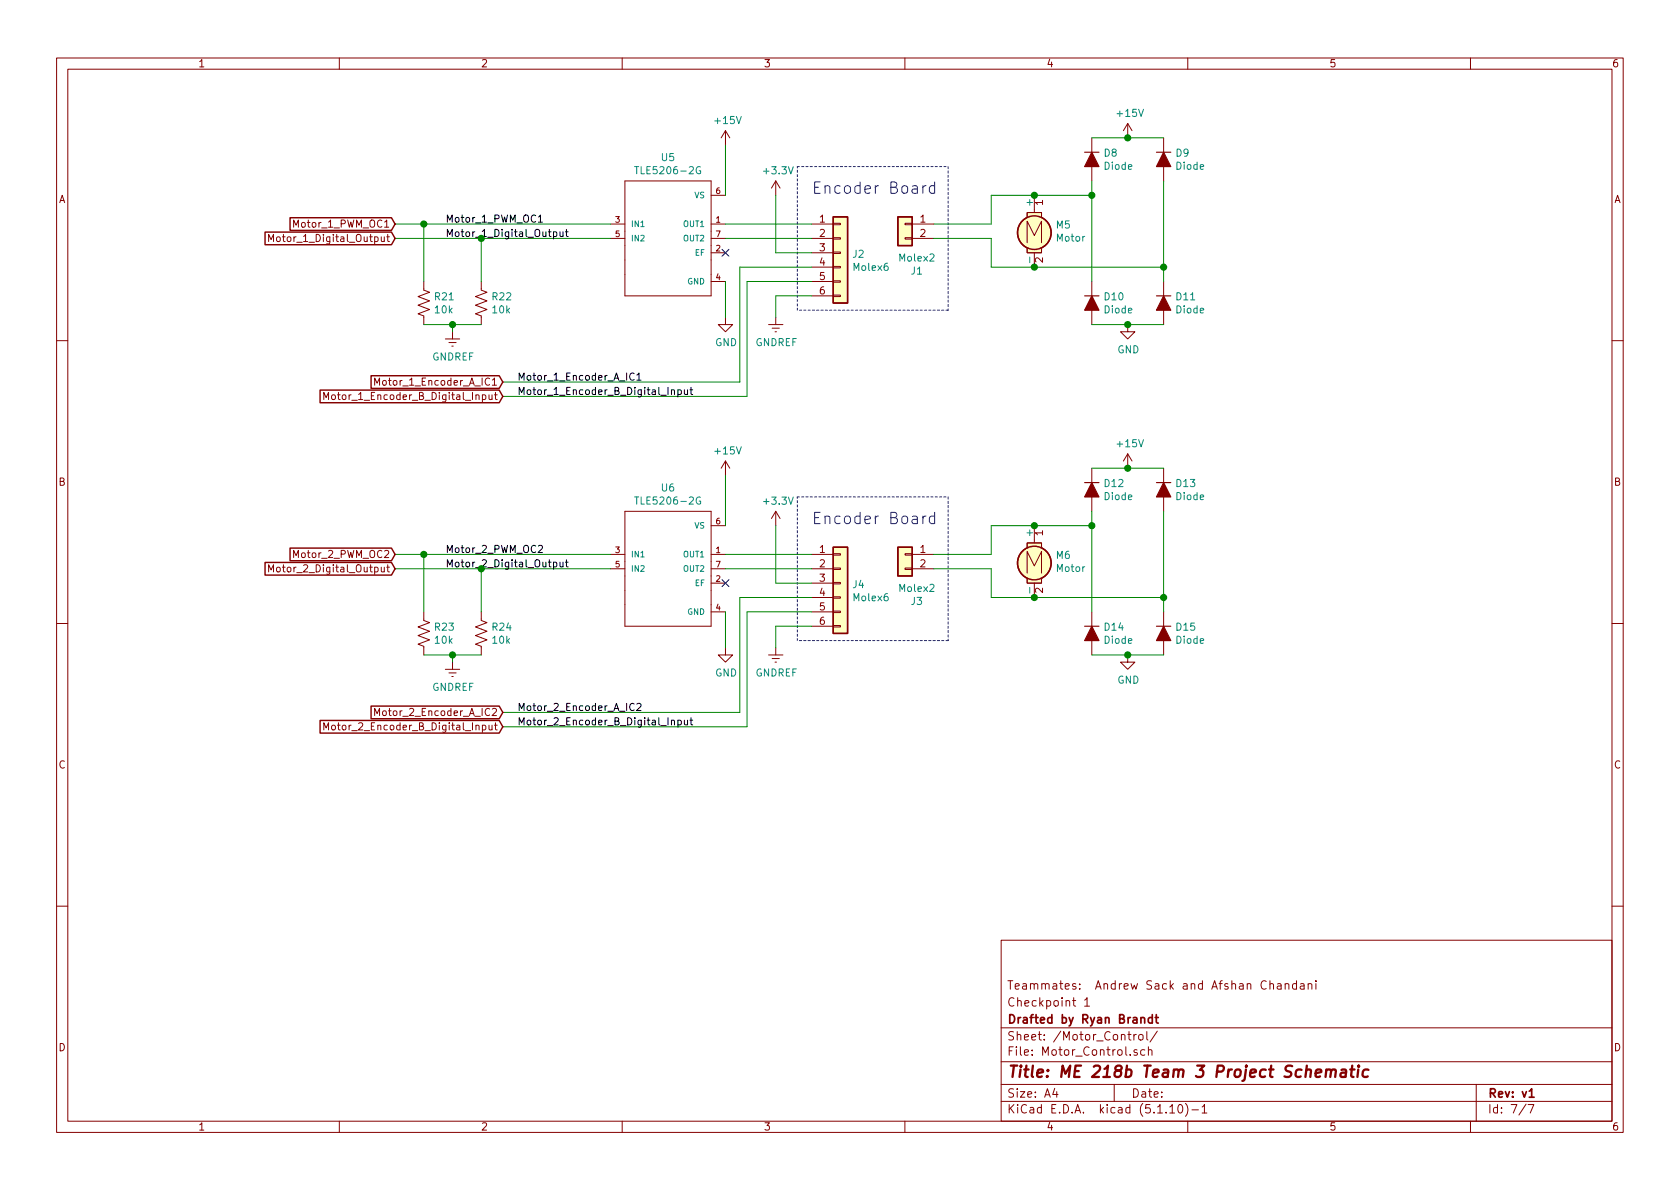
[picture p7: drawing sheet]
EESchema Schematic File Version 4
EELAYER 30 0
EELAYER END
$Descr A4 11693 8268
encoding utf-8
Sheet 7 7
Title "ME 218b Team 3 Project Schematic"
Date ""
Rev "v1"
Comp "Drafted by Ryan Brandt"
Comment1 "Checkpoint 1"
Comment2 "Teammates:  Andrew Sack and Afshan Chandani"
Comment3 ""
Comment4 ""
$EndDescr
Wire Wire Line
	3150 2250 3350 2250
Connection ~ 3150 2250
Wire Wire Line
	3150 2300 3150 2250
$Comp
L power:GNDREF #PWR?
U 1 1
P 3150 2300
AR Path="/622A092D" Ref="#PWR?"  Part="1" 
AR Path="/621E1073/622A092D" Ref="#PWR064"  Part="1" 
F 0 "#PWR064" H 3150 2050 50  0001 C CNN
F 1 "GNDREF" H 3155 2127 50  0000 C CNN
F 2 "" H 3150 2300 50  0001 C CNN
F 3 "" H 3150 2300 50  0001 C CNN
	1    3150 2300
	1    0    0    -1  
$EndComp
Wire Wire Line
	2950 2250 3150 2250
$Comp
L ME218_BaseLib:Res1 R?
U 1 1
P 3350 2100
AR Path="/622A093C" Ref="R?"  Part="1" 
AR Path="/621E1073/622A093C" Ref="R22"  Part="1" 
F 0 "R22" H 3418 2146 50  0000 L CNN
F 1 "10k" H 3418 2055 50  0000 L CNN
F 2 "" V 3390 2090 50  0001 C CNN
F 3 "" H 3350 2100 50  0001 C CNN
	1    3350 2100
	1    0    0    -1  
$EndComp
$Comp
L ME218_BaseLib:Res1 R?
U 1 1
P 2950 2100
AR Path="/622A0942" Ref="R?"  Part="1" 
AR Path="/621E1073/622A0942" Ref="R21"  Part="1" 
F 0 "R21" H 3018 2146 50  0000 L CNN
F 1 "10k" H 3018 2055 50  0000 L CNN
F 2 "" V 2990 2090 50  0001 C CNN
F 3 "" H 2950 2100 50  0001 C CNN
	1    2950 2100
	1    0    0    -1  
$EndComp
Connection ~ 8100 1850
Wire Wire Line
	8100 1850 8100 1250
Wire Wire Line
	8100 1850 8100 1950
Wire Wire Line
	7200 1850 8100 1850
Connection ~ 7850 2250
Wire Wire Line
	7850 2250 7600 2250
Wire Wire Line
	8100 2250 7850 2250
Connection ~ 7600 1350
Wire Wire Line
	7600 1350 7600 1950
Wire Wire Line
	7600 1350 7600 1250
Wire Wire Line
	7200 1350 7600 1350
$Comp
L power:GND #PWR?
U 1 1
P 7850 2250
AR Path="/622A095E" Ref="#PWR?"  Part="1" 
AR Path="/621E1073/622A095E" Ref="#PWR063"  Part="1" 
F 0 "#PWR063" H 7850 2000 50  0001 C CNN
F 1 "GND" H 7855 2077 50  0000 C CNN
F 2 "" H 7850 2250 50  0001 C CNN
F 3 "" H 7850 2250 50  0001 C CNN
	1    7850 2250
	1    0    0    -1  
$EndComp
$Comp
L ME218_BaseLib:Diode D?
U 1 1
P 8100 2100
AR Path="/622A0964" Ref="D?"  Part="1" 
AR Path="/621E1073/622A0964" Ref="D11"  Part="1" 
F 0 "D11" V 8054 2179 50  0000 L CNN
F 1 "Diode" V 8145 2179 50  0000 L CNN
F 2 "" H 8100 2100 50  0001 C CNN
F 3 "" H 8100 2100 50  0001 C CNN
	1    8100 2100
	0    1    1    0   
$EndComp
$Comp
L ME218_BaseLib:Diode D?
U 1 1
P 7600 2100
AR Path="/622A096A" Ref="D?"  Part="1" 
AR Path="/621E1073/622A096A" Ref="D10"  Part="1" 
F 0 "D10" V 7554 2179 50  0000 L CNN
F 1 "Diode" V 7645 2179 50  0000 L CNN
F 2 "" H 7600 2100 50  0001 C CNN
F 3 "" H 7600 2100 50  0001 C CNN
	1    7600 2100
	0    1    1    0   
$EndComp
$Comp
L ME218_BaseLib:Diode D?
U 1 1
P 8100 1100
AR Path="/622A0970" Ref="D?"  Part="1" 
AR Path="/621E1073/622A0970" Ref="D9"  Part="1" 
F 0 "D9" V 8054 1179 50  0000 L CNN
F 1 "Diode" V 8145 1179 50  0000 L CNN
F 2 "" H 8100 1100 50  0001 C CNN
F 3 "" H 8100 1100 50  0001 C CNN
	1    8100 1100
	0    1    1    0   
$EndComp
$Comp
L ME218_BaseLib:Diode D?
U 1 1
P 7600 1100
AR Path="/622A0976" Ref="D?"  Part="1" 
AR Path="/621E1073/622A0976" Ref="D8"  Part="1" 
F 0 "D8" V 7554 1179 50  0000 L CNN
F 1 "Diode" V 7645 1179 50  0000 L CNN
F 2 "" H 7600 1100 50  0001 C CNN
F 3 "" H 7600 1100 50  0001 C CNN
	1    7600 1100
	0    1    1    0   
$EndComp
$Comp
L ME218_BaseLib:Motor M?
U 1 1
P 7200 1550
AR Path="/622A0980" Ref="M?"  Part="1" 
AR Path="/621E1073/622A0980" Ref="M5"  Part="1" 
F 0 "M5" H 7347 1546 50  0000 L CNN
F 1 "Motor" H 7347 1455 50  0000 L CNN
F 2 "" H 7200 1460 50  0001 C CNN
F 3 "" H 7200 1460 50  0001 C CNN
	1    7200 1550
	1    0    0    -1  
$EndComp
$Comp
L power:GND #PWR?
U 1 1
P 5050 2200
AR Path="/622A09AD" Ref="#PWR?"  Part="1" 
AR Path="/621E1073/622A09AD" Ref="#PWR061"  Part="1" 
F 0 "#PWR061" H 5050 1950 50  0001 C CNN
F 1 "GND" H 5055 2027 50  0000 C CNN
F 2 "" H 5050 2200 50  0001 C CNN
F 3 "" H 5050 2200 50  0001 C CNN
	1    5050 2200
	1    0    0    -1  
$EndComp
$Comp
L ME218_H_Bridge_Symbol:TLE5206-2G U5
U 1 1
P 4650 1650
F 0 "U5" H 4650 2215 50  0000 C CNN
F 1 "TLE5206-2G" H 4650 2124 50  0000 C CNN
F 2 "DPAK127P1500X440-8N" H 4650 1650 50  0001 L BNN
F 3 "" H 4650 1650 50  0001 L BNN
F 4 "IPC7351B" H 4650 1650 50  0001 L BNN "STANDARD"
F 5 "APRIL 2018" H 4650 1650 50  0001 L BNN "PARTREV"
F 6 "Texas Instruments" H 4650 1650 50  0001 L BNN "MANUFACTURER"
	1    4650 1650
	1    0    0    -1  
$EndComp
Wire Wire Line
	7600 950  7850 950 
Wire Wire Line
	4250 1550 2950 1550
Wire Wire Line
	4250 1650 3350 1650
Wire Wire Line
	3350 1650 3350 1950
Wire Wire Line
	2950 1950 2950 1550
Connection ~ 2950 1550
Wire Wire Line
	2950 1550 2750 1550
Wire Wire Line
	5050 2200 5050 1950
Wire Wire Line
	5050 1350 5050 1000
$Comp
L power:+15V #PWR059
U 1 1
P 5050 1000
F 0 "#PWR059" H 5050 850 50  0001 C CNN
F 1 "+15V" H 5065 1173 50  0000 C CNN
F 2 "" H 5050 1000 50  0001 C CNN
F 3 "" H 5050 1000 50  0001 C CNN
	1    5050 1000
	1    0    0    -1  
$EndComp
NoConn ~ 5050 1750
Wire Wire Line
	6900 1550 6900 1350
Wire Wire Line
	6900 1350 7200 1350
Connection ~ 7200 1350
Wire Wire Line
	6900 1650 6900 1850
Wire Wire Line
	6900 1850 7200 1850
Connection ~ 7200 1850
$Comp
L power:+15V #PWR058
U 1 1
P 7850 950
F 0 "#PWR058" H 7850 800 50  0001 C CNN
F 1 "+15V" H 7865 1123 50  0000 C CNN
F 2 "" H 7850 950 50  0001 C CNN
F 3 "" H 7850 950 50  0001 C CNN
	1    7850 950 
	1    0    0    -1  
$EndComp
Wire Wire Line
	3350 1650 2750 1650
Connection ~ 3350 1650
$Comp
L ME218_BaseLib:Molex6 J2
U 1 1
P 5850 1750
F 0 "J2" H 5930 1742 50  0000 L CNN
F 1 "Molex6" H 5930 1651 50  0000 L CNN
F 2 "" H 5850 1750 50  0001 C CNN
F 3 "" H 5850 1750 50  0001 C CNN
	1    5850 1750
	1    0    0    -1  
$EndComp
$Comp
L ME218_BaseLib:Molex2 J1
U 1 1
P 6300 1550
F 0 "J1" H 6218 1225 50  0000 C CNN
F 1 "Molex2" H 6218 1316 50  0000 C CNN
F 2 "" H 6300 1550 50  0001 C CNN
F 3 "" H 6300 1550 50  0001 C CNN
	1    6300 1550
	-1   0    0    -1  
$EndComp
Wire Notes Line
	5550 1150 6600 1150
Wire Notes Line
	6600 1150 6600 2150
Wire Notes Line
	6600 2150 5550 2150
Wire Notes Line
	5550 2150 5550 1150
Text Notes 5650 1350 0    79   ~ 0
Encoder Board
Wire Wire Line
	5050 1550 5650 1550
Wire Wire Line
	5050 1650 5650 1650
Wire Wire Line
	6500 1550 6900 1550
Wire Wire Line
	6500 1650 6900 1650
Wire Wire Line
	5650 1750 5400 1750
Wire Wire Line
	5400 1750 5400 1350
$Comp
L power:+3.3V #PWR060
U 1 1
P 5400 1350
F 0 "#PWR060" H 5400 1200 50  0001 C CNN
F 1 "+3.3V" H 5415 1523 50  0000 C CNN
F 2 "" H 5400 1350 50  0001 C CNN
F 3 "" H 5400 1350 50  0001 C CNN
	1    5400 1350
	1    0    0    -1  
$EndComp
$Comp
L power:GNDREF #PWR062
U 1 1
P 5400 2200
F 0 "#PWR062" H 5400 1950 50  0001 C CNN
F 1 "GNDREF" H 5405 2027 50  0000 C CNN
F 2 "" H 5400 2200 50  0001 C CNN
F 3 "" H 5400 2200 50  0001 C CNN
	1    5400 2200
	1    0    0    -1  
$EndComp
Wire Wire Line
	5400 2200 5400 2050
Wire Wire Line
	5400 2050 5650 2050
Wire Wire Line
	5650 1850 5150 1850
Wire Wire Line
	5150 1850 5150 2650
Wire Wire Line
	5650 1950 5200 1950
Wire Wire Line
	5200 1950 5200 2750
Text Label 3100 1550 0    50   ~ 0
Motor_1_PWM_OC1
Text Label 3100 1650 0    50   ~ 0
Motor_1_Digital_Output
Text Label 3600 2650 0    50   ~ 0
Motor_1_Encoder_A_IC1
Text Label 3600 2750 0    50   ~ 0
Motor_1_Encoder_B_Digital_Input
Wire Wire Line
	3500 2650 5150 2650
Wire Wire Line
	3500 2750 5200 2750
Text GLabel 3500 2650 0    50   Input ~ 0
Motor_1_Encoder_A_IC1
Text GLabel 3500 2750 0    50   Input ~ 0
Motor_1_Encoder_B_Digital_Input
Text GLabel 2750 1550 0    50   Input ~ 0
Motor_1_PWM_OC1
Text GLabel 2750 1650 0    50   Input ~ 0
Motor_1_Digital_Output
Connection ~ 7850 950 
Wire Wire Line
	7850 950  8100 950 
Wire Wire Line
	3150 4550 3350 4550
Connection ~ 3150 4550
Wire Wire Line
	3150 4600 3150 4550
$Comp
L power:GNDREF #PWR?
U 1 1
P 3150 4600
AR Path="/623570F3" Ref="#PWR?"  Part="1" 
AR Path="/621E1073/623570F3" Ref="#PWR071"  Part="1" 
F 0 "#PWR071" H 3150 4350 50  0001 C CNN
F 1 "GNDREF" H 3155 4427 50  0000 C CNN
F 2 "" H 3150 4600 50  0001 C CNN
F 3 "" H 3150 4600 50  0001 C CNN
	1    3150 4600
	1    0    0    -1  
$EndComp
Wire Wire Line
	2950 4550 3150 4550
$Comp
L ME218_BaseLib:Res1 R?
U 1 1
P 3350 4400
AR Path="/623570FA" Ref="R?"  Part="1" 
AR Path="/621E1073/623570FA" Ref="R24"  Part="1" 
F 0 "R24" H 3418 4446 50  0000 L CNN
F 1 "10k" H 3418 4355 50  0000 L CNN
F 2 "" V 3390 4390 50  0001 C CNN
F 3 "" H 3350 4400 50  0001 C CNN
	1    3350 4400
	1    0    0    -1  
$EndComp
$Comp
L ME218_BaseLib:Res1 R?
U 1 1
P 2950 4400
AR Path="/62357100" Ref="R?"  Part="1" 
AR Path="/621E1073/62357100" Ref="R23"  Part="1" 
F 0 "R23" H 3018 4446 50  0000 L CNN
F 1 "10k" H 3018 4355 50  0000 L CNN
F 2 "" V 2990 4390 50  0001 C CNN
F 3 "" H 2950 4400 50  0001 C CNN
	1    2950 4400
	1    0    0    -1  
$EndComp
Connection ~ 8100 4150
Wire Wire Line
	8100 4150 8100 3550
Wire Wire Line
	8100 4150 8100 4250
Wire Wire Line
	7200 4150 8100 4150
Connection ~ 7850 4550
Wire Wire Line
	7850 4550 7600 4550
Wire Wire Line
	8100 4550 7850 4550
Connection ~ 7600 3650
Wire Wire Line
	7600 3650 7600 4250
Wire Wire Line
	7600 3650 7600 3550
Wire Wire Line
	7200 3650 7600 3650
$Comp
L power:GND #PWR?
U 1 1
P 7850 4550
AR Path="/62357111" Ref="#PWR?"  Part="1" 
AR Path="/621E1073/62357111" Ref="#PWR070"  Part="1" 
F 0 "#PWR070" H 7850 4300 50  0001 C CNN
F 1 "GND" H 7855 4377 50  0000 C CNN
F 2 "" H 7850 4550 50  0001 C CNN
F 3 "" H 7850 4550 50  0001 C CNN
	1    7850 4550
	1    0    0    -1  
$EndComp
$Comp
L ME218_BaseLib:Diode D?
U 1 1
P 8100 4400
AR Path="/62357117" Ref="D?"  Part="1" 
AR Path="/621E1073/62357117" Ref="D15"  Part="1" 
F 0 "D15" V 8054 4479 50  0000 L CNN
F 1 "Diode" V 8145 4479 50  0000 L CNN
F 2 "" H 8100 4400 50  0001 C CNN
F 3 "" H 8100 4400 50  0001 C CNN
	1    8100 4400
	0    1    1    0   
$EndComp
$Comp
L ME218_BaseLib:Diode D?
U 1 1
P 7600 4400
AR Path="/6235711D" Ref="D?"  Part="1" 
AR Path="/621E1073/6235711D" Ref="D14"  Part="1" 
F 0 "D14" V 7554 4479 50  0000 L CNN
F 1 "Diode" V 7645 4479 50  0000 L CNN
F 2 "" H 7600 4400 50  0001 C CNN
F 3 "" H 7600 4400 50  0001 C CNN
	1    7600 4400
	0    1    1    0   
$EndComp
$Comp
L ME218_BaseLib:Diode D?
U 1 1
P 8100 3400
AR Path="/62357123" Ref="D?"  Part="1" 
AR Path="/621E1073/62357123" Ref="D13"  Part="1" 
F 0 "D13" V 8054 3479 50  0000 L CNN
F 1 "Diode" V 8145 3479 50  0000 L CNN
F 2 "" H 8100 3400 50  0001 C CNN
F 3 "" H 8100 3400 50  0001 C CNN
	1    8100 3400
	0    1    1    0   
$EndComp
$Comp
L ME218_BaseLib:Diode D?
U 1 1
P 7600 3400
AR Path="/62357129" Ref="D?"  Part="1" 
AR Path="/621E1073/62357129" Ref="D12"  Part="1" 
F 0 "D12" V 7554 3479 50  0000 L CNN
F 1 "Diode" V 7645 3479 50  0000 L CNN
F 2 "" H 7600 3400 50  0001 C CNN
F 3 "" H 7600 3400 50  0001 C CNN
	1    7600 3400
	0    1    1    0   
$EndComp
$Comp
L ME218_BaseLib:Motor M?
U 1 1
P 7200 3850
AR Path="/6235712F" Ref="M?"  Part="1" 
AR Path="/621E1073/6235712F" Ref="M6"  Part="1" 
F 0 "M6" H 7347 3846 50  0000 L CNN
F 1 "Motor" H 7347 3755 50  0000 L CNN
F 2 "" H 7200 3760 50  0001 C CNN
F 3 "" H 7200 3760 50  0001 C CNN
	1    7200 3850
	1    0    0    -1  
$EndComp
$Comp
L power:GND #PWR?
U 1 1
P 5050 4500
AR Path="/62357135" Ref="#PWR?"  Part="1" 
AR Path="/621E1073/62357135" Ref="#PWR068"  Part="1" 
F 0 "#PWR068" H 5050 4250 50  0001 C CNN
F 1 "GND" H 5055 4327 50  0000 C CNN
F 2 "" H 5050 4500 50  0001 C CNN
F 3 "" H 5050 4500 50  0001 C CNN
	1    5050 4500
	1    0    0    -1  
$EndComp
$Comp
L ME218_H_Bridge_Symbol:TLE5206-2G U6
U 1 1
P 4650 3950
F 0 "U6" H 4650 4515 50  0000 C CNN
F 1 "TLE5206-2G" H 4650 4424 50  0000 C CNN
F 2 "DPAK127P1500X440-8N" H 4650 3950 50  0001 L BNN
F 3 "" H 4650 3950 50  0001 L BNN
F 4 "IPC7351B" H 4650 3950 50  0001 L BNN "STANDARD"
F 5 "APRIL 2018" H 4650 3950 50  0001 L BNN "PARTREV"
F 6 "Texas Instruments" H 4650 3950 50  0001 L BNN "MANUFACTURER"
	1    4650 3950
	1    0    0    -1  
$EndComp
Wire Wire Line
	7600 3250 7850 3250
Wire Wire Line
	4250 3850 2950 3850
Wire Wire Line
	4250 3950 3350 3950
Wire Wire Line
	3350 3950 3350 4250
Wire Wire Line
	2950 4250 2950 3850
Connection ~ 2950 3850
Wire Wire Line
	2950 3850 2750 3850
Wire Wire Line
	5050 4500 5050 4250
Wire Wire Line
	5050 3650 5050 3300
$Comp
L power:+15V #PWR066
U 1 1
P 5050 3300
F 0 "#PWR066" H 5050 3150 50  0001 C CNN
F 1 "+15V" H 5065 3473 50  0000 C CNN
F 2 "" H 5050 3300 50  0001 C CNN
F 3 "" H 5050 3300 50  0001 C CNN
	1    5050 3300
	1    0    0    -1  
$EndComp
NoConn ~ 5050 4050
Wire Wire Line
	6900 3850 6900 3650
Wire Wire Line
	6900 3650 7200 3650
Connection ~ 7200 3650
Wire Wire Line
	6900 3950 6900 4150
Wire Wire Line
	6900 4150 7200 4150
Connection ~ 7200 4150
$Comp
L power:+15V #PWR065
U 1 1
P 7850 3250
F 0 "#PWR065" H 7850 3100 50  0001 C CNN
F 1 "+15V" H 7865 3423 50  0000 C CNN
F 2 "" H 7850 3250 50  0001 C CNN
F 3 "" H 7850 3250 50  0001 C CNN
	1    7850 3250
	1    0    0    -1  
$EndComp
Wire Wire Line
	3350 3950 2750 3950
Connection ~ 3350 3950
$Comp
L ME218_BaseLib:Molex6 J4
U 1 1
P 5850 4050
F 0 "J4" H 5930 4042 50  0000 L CNN
F 1 "Molex6" H 5930 3951 50  0000 L CNN
F 2 "" H 5850 4050 50  0001 C CNN
F 3 "" H 5850 4050 50  0001 C CNN
	1    5850 4050
	1    0    0    -1  
$EndComp
$Comp
L ME218_BaseLib:Molex2 J3
U 1 1
P 6300 3850
F 0 "J3" H 6218 3525 50  0000 C CNN
F 1 "Molex2" H 6218 3616 50  0000 C CNN
F 2 "" H 6300 3850 50  0001 C CNN
F 3 "" H 6300 3850 50  0001 C CNN
	1    6300 3850
	-1   0    0    -1  
$EndComp
Wire Notes Line
	5550 3450 6600 3450
Wire Notes Line
	6600 3450 6600 4450
Wire Notes Line
	6600 4450 5550 4450
Wire Notes Line
	5550 4450 5550 3450
Text Notes 5650 3650 0    79   ~ 0
Encoder Board
Wire Wire Line
	5050 3850 5650 3850
Wire Wire Line
	5050 3950 5650 3950
Wire Wire Line
	6500 3850 6900 3850
Wire Wire Line
	6500 3950 6900 3950
Wire Wire Line
	5650 4050 5400 4050
Wire Wire Line
	5400 4050 5400 3650
$Comp
L power:+3.3V #PWR067
U 1 1
P 5400 3650
F 0 "#PWR067" H 5400 3500 50  0001 C CNN
F 1 "+3.3V" H 5415 3823 50  0000 C CNN
F 2 "" H 5400 3650 50  0001 C CNN
F 3 "" H 5400 3650 50  0001 C CNN
	1    5400 3650
	1    0    0    -1  
$EndComp
$Comp
L power:GNDREF #PWR069
U 1 1
P 5400 4500
F 0 "#PWR069" H 5400 4250 50  0001 C CNN
F 1 "GNDREF" H 5405 4327 50  0000 C CNN
F 2 "" H 5400 4500 50  0001 C CNN
F 3 "" H 5400 4500 50  0001 C CNN
	1    5400 4500
	1    0    0    -1  
$EndComp
Wire Wire Line
	5400 4500 5400 4350
Wire Wire Line
	5400 4350 5650 4350
Wire Wire Line
	5650 4150 5150 4150
Wire Wire Line
	5150 4150 5150 4950
Wire Wire Line
	5650 4250 5200 4250
Wire Wire Line
	5200 4250 5200 5050
Text Label 3100 3850 0    50   ~ 0
Motor_2_PWM_OC2
Text Label 3100 3950 0    50   ~ 0
Motor_2_Digital_Output
Text Label 3600 4950 0    50   ~ 0
Motor_2_Encoder_A_IC2
Text Label 3600 5050 0    50   ~ 0
Motor_2_Encoder_B_Digital_Input
Wire Wire Line
	3500 4950 5150 4950
Wire Wire Line
	3500 5050 5200 5050
Text GLabel 3500 4950 0    50   Input ~ 0
Motor_2_Encoder_A_IC2
Text GLabel 3500 5050 0    50   Input ~ 0
Motor_2_Encoder_B_Digital_Input
Text GLabel 2750 3850 0    50   Input ~ 0
Motor_2_PWM_OC2
Text GLabel 2750 3950 0    50   Input ~ 0
Motor_2_Digital_Output
Connection ~ 7850 3250
Wire Wire Line
	7850 3250 8100 3250
$EndSCHEMATC
